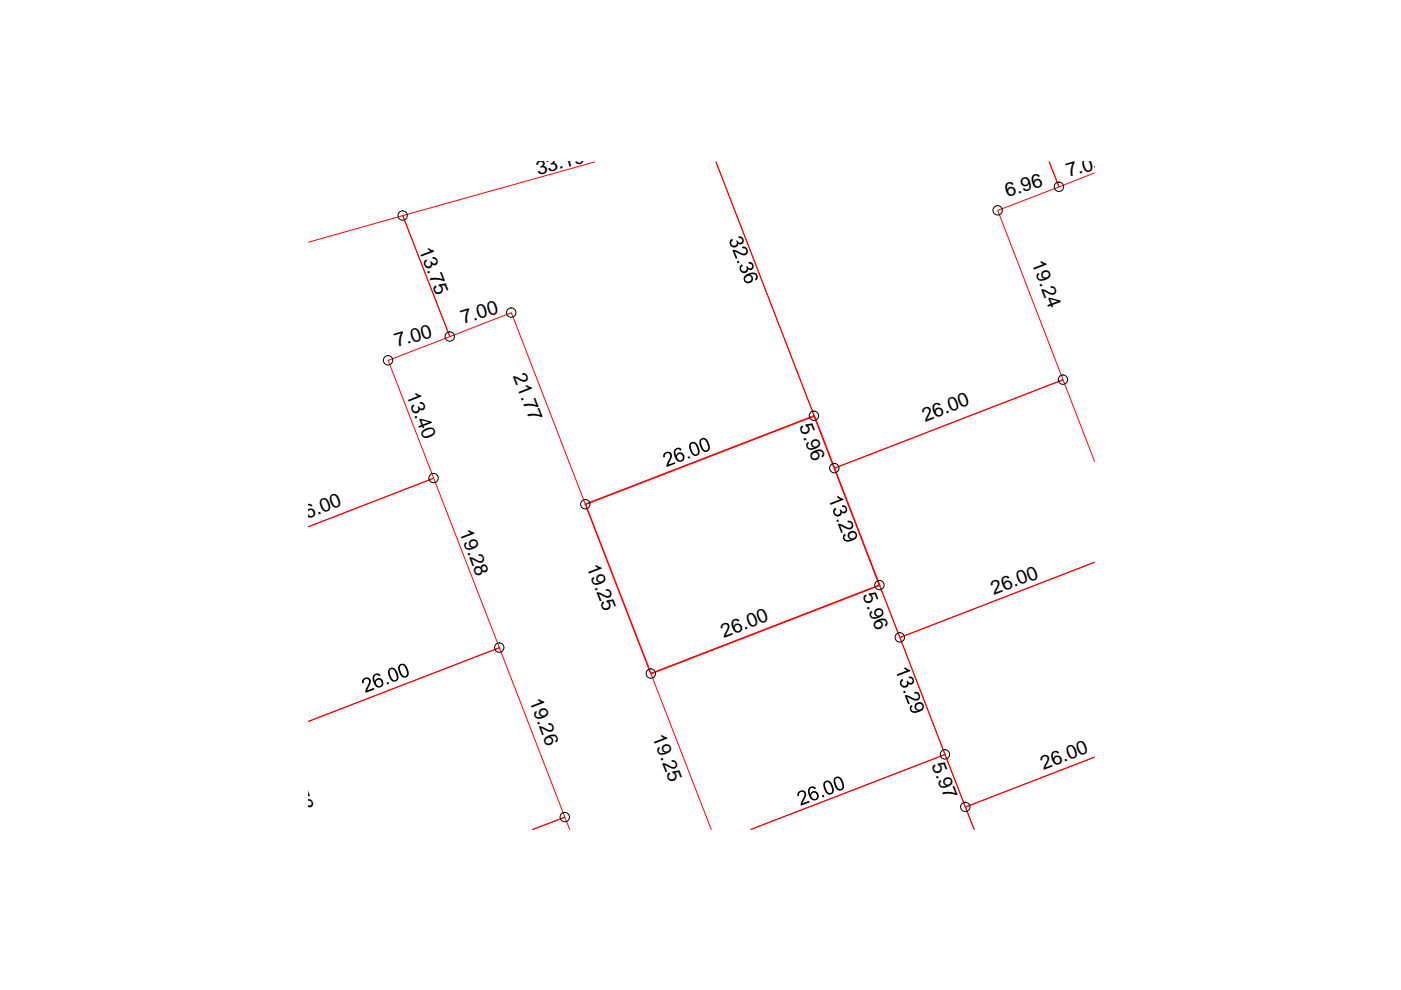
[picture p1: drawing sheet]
<svg xmlns="http://www.w3.org/2000/svg" width="297mm" height="210mm" viewBox="0 0 297 210" stroke-linecap="round" stroke-linejoin="round" font-family="sans-serif">
<path d="M126.1 34.3l-40.7 11.4 10 25.7 13-5.1 15.7 40.6 48.5-18.7-20.8-53.9 25.1 65 48.5-18.8-13.9-35.9 13-5-2-5.3 2 5.3 7.6-2.9M65.4 51.4l20-5.7 10 25.7-13.1 5 9.6 25-26.5 10.3 26.5-10.3 14 35.9-40.5 15.7 40.5-15.7 13.9 36-6.8 2.6 6.8-2.6 1 2.6M232.1 97.8l-6.7-17.3-48.5 18.8 13.9 35.9 41.3-16-41.3 16 13.9 35.9 27.4-10.6-27.4 10.6 1.8 4.8-6.1-15.9-41.2 15.9 41.2-15.9-13.9-35.9-48.5 18.7 12.8 33.1" fill="none" stroke="#f00" stroke-width=".21"/>
<path d="M124.1 106.9l48.5-18.7 13.9 35.9-48.5 18.7z" fill="none" stroke="#f00" stroke-width=".34"/>
<g fill="none" stroke="#000" stroke-width=".21">
<circle cx="224.5" cy="39.6" r=".99"/>
<circle cx="85.4" cy="45.7" r=".99"/>
<circle cx="211.5" cy="44.6" r=".99"/>
<circle cx="82.3" cy="76.4" r=".99"/>
<circle cx="95.4" cy="71.4" r=".99"/>
<circle cx="108.4" cy="66.3" r=".99"/>
<circle cx="172.6" cy="88.2" r=".99"/>
<circle cx="176.9" cy="99.3" r=".99"/>
<circle cx="225.4" cy="80.5" r=".99"/>
<circle cx="91.9" cy="101.4" r=".99"/>
<circle cx="124.1" cy="106.9" r=".99"/>
<circle cx="105.9" cy="137.3" r=".99"/>
<circle cx="186.5" cy="124.1" r=".99"/>
<circle cx="190.8" cy="135.1" r=".99"/>
<circle cx="138" cy="142.8" r=".99"/>
<circle cx="200.3" cy="160" r=".99"/>
<circle cx="119.7" cy="173.2" r=".99"/>
<circle cx="204.7" cy="171.1" r=".99"/>
</g>
<g fill="#000">
<path d="M154.9 50.9l.3-.3 .2 .3-.3 .3-.1 .4 .5 .5 .7-.3 .1-.3-.3-.4 .4-.1 .1 .1a.49 .49 0 0 0 .6 .2 .49 .49 0 0 0 .2-.6 .49 .49 0 0 0-.7-.2l-.1-.4 .9 .2 .2 .4v.7l-.4 .4h-.4l-.3-.2-.1 .5-.7 .4-.5-.1-.3-.4-.2-.4zM156.2 55.5l.4-.2 .2 .4-.4 .1zM155.3 53h.6l1.3 .7 .7 .1 .3-.4v-.4l-.3-.3h-.5l-.1-.4h.6l.5 .4 .2 .7-.2 .5-.5 .2h-.7l-1.4-.7 .5 1.3-.3 .2zM157 56.3l.3-.3 .2 .4-.3 .2-.1 .4 .2 .4 .3 .1 .6-.2 .1-.5-.1-.3 .3-.1 .4 .5 .4-.1 .2-.2-.2-.6-.5-.1-.1-.4 .7 .2 .2 .2 .2 .6-.4 .7-.4 .1-.4-.2v.3l-.3 .3-.7 .2-.7-.5-.1-.8zM140.8 96.2l.4-.4h.6l.4 .1 .3 .4-.1 .9-.7 1.3 1.4-.5 .1 .3-1.8 .7v-.7l.5-1.1 .2-.6-.2-.4-.5-.1-.3 .3-.1 .5-.4 .1v-.4zM145.8 96.9l.4-.2 .1 .4-.4 .1zM175.9 106.7l2.2-.8-.7-.6 .4-.1 1 .5 .1 .3-2.8 1.1zM176.8 107.9l.3-.2 .2 .3-.3 .2v.5l.5 .4h.4l.2-.3-.1-.7 .3-.1 .4 .5 .5-.1 .1-.3-.1-.4-.2-.2h-.4l-.1-.4 .8 .2 .2 .4 .1 .5-.4 .6-.3 .1-.5-.2v.4l-.3 .3-.6 .1-.5-.2-.3-.3-.1-.7zM177.3 110.3l.4-.1 .1 .3-.3 .2zM177.6 111.1h.7l1.2 .7 .7 .1 .4-.3v-.5l-.3-.3h-.5l-.1-.4h.6l.4 .4 .2 .7-.2 .5-.5 .3-.5-.1-1.6-.7 .6 1.4-.3 .1zM76.9 144l.5-.3 .7-.1 .4 .3 .1 .3-.1 .8-.6 1.4 1.3-.6 .2 .4-1.9 .7v-.6l.7-1.8a.56 .56 0 0 0-.7-.5 .56 .56 0 0 0-.3 .8l-.4 .1v-.5zM82 144.7l.3-.1 .2 .3-.4 .2z"/>
<path d="M190.1 143l2.2-.8-.7-.6 .3-.1 .5 .4 .6 .1v.3l-2.8 1zM191 144.2l.3-.3 .2 .4-.3 .2-.1 .5 .5 .4h.3l.3-.2 .2-.3-.2-.5 .3-.1 .1 .3 .4 .2 .4-.2v-.6l-.7-.2v-.3l.7 .1 .3 .3 .1 .6-.3 .5-.6 .2-.3-.3-.2 .7-.8 .2-.3-.1-.5-.6v-.5zM191.5 146.6l.4-.2 .1 .5-.4 .1zM191.8 147.4h.6l1.8 .8a.56 .56 0 0 0 .5-.7 .56 .56 0 0 0-.8-.4l-.1-.4h.2h.5l.4 .3 .2 .5-.2 .8-.4 .2h-.5l-1.7-.7 .6 1.4-.4 .1zM169.4 167.8l.8-.2h.3l.4 .5v.8l-.7 1.4 1.3-.5 .2 .3-1.9 .7v-.6l.7-1.3 .1-.6-.4-.4h-.4l-.4 .4 .1 .4-.4 .1-.1-.4zM174.2 168.7l.4-.2 .2 .4-.4 .2z"/>
<path d="M157.9 58.5l.7-.5 1.3-.2 .6 .4 .2 .8-.5 .5-.1-.4 .3-.3-.1-.4-.4-.3-.8 .1-.1 .1 .6 .4v.7l-.3 .5-.9 .2-.4-.2-.3-.5v-.6zM158.2 58.7l-.2 .3 .2 .6 .6 .1 .4-.2 .1-.4-.3-.6h-.3z"/>
<path d="M143 95.4l.6-.5 .5 .1 .4 .3v.1l-.3 .1-.3-.2h-.3l-.3 .2-.1 .5 .1 .6 .2-.4 .5-.3 .6 .1 .3 .3 .2 .4v.5l-.4 .6-.7 .1-.6-.3-.5-1.3zM143.8 96.4l-.2 .3 .2 .7 .3 .2 .6-.1 .1-.6-.2-.5-.3-.1z"/>
<path d="M146.2 94.1l.4-.3 .6-.1 .6 .5 .5 1.3v.6l-.4 .5-.4 .1-.4-.1-.5-.5-.5-1.2zM146.6 94.1l-.1 .8 .4 1 .3 .4h.5l.3-.6-.5-1.3-.4-.4z"/>
<path d="M148.5 93.1l.8-.3 .7 .6 .5 1.2v.6l-.3 .5-.7 .1-.7-.4-.5-1.5zM148.8 93.3l-.2 .2v.5l.3 .8 .5 .6 .4 .1 .4-.4-.3-1.2-.4-.6-.2-.1z"/>
<path d="M178.8 113.5l.4-.3 .1 .3-.2 .2-.1 .3 .2 .4 .3 .1 .9-.2-.6-.3-.1-.7 .3-.4 .4-.3 .9 .1 .3 .2 .1 .6v.4l-.5 .5-.9 .4-.8 .1-.4-.2-.3-.4-.1-.5zM180.1 113.5a.63 .63 0 0 0 1.2 0 .63 .63 0 0 0-1.2 0z"/>
<path d="M79.2 143.1l.6-.3h.5l.3 .3-.3 .3-.2-.3-.5 .1-.2 .3-.1 .4 .2 .6 .2-.4 .5-.3 .8 .2 .2 .4 .1 .7-.5 .6-.8 .1-.5-.5-.5-1.3v-.4zM79.9 144.2l-.2 .3 .1 .7 .4 .3 .5-.1 .2-.4-.1-.6-.5-.3z"/>
<path d="M82.4 141.9l.5-.3h.5l.6 .5 .5 1.3-.1 .7-.4 .3-.6 .1-.7-.5-.4-1.3zM82.7 142l-.1 .7 .5 1.2 .3 .3h.5l.2-.3v-.5l-.4-1-.5-.5z"/>
<path d="M84.6 141l.4-.2 .6-.1 .5 .4 .6 1.4-.1 .6-.3 .5-.8 .1-.6-.5-.5-1.3zM85 141.1l-.2 .3v.5l.2 .6 .5 .8 .4 .1 .4-.5-.2-1-.5-.8z"/>
<path d="M193 149.7l.3-.2 .2 .3-.3 .3v.3l.3 .3h1l-.6-.6v-.6l.5-.5 .7-.2 .6 .5 .2 .8-.4 .6-1.7 .5-.7-.4-.2-.5zM194.3 149.8a.63 .63 0 0 0 1.2 0 .63 .63 0 0 0-1.2 0z"/>
<path d="M171.5 167.1l.6-.4 .5 .1 .3 .2 .1 .2-.3 .1-.4-.3-.5 .2-.1 .8 .1 .4 .2-.4 .4-.3 .6 .1 .4 .3 .2 .8-.4 .7-.8 .1-.6-.5-.5-1.4zM172.3 168.1l-.3 .4 .1 .6 .4 .3 .5-.1 .2-.3-.1-.7-.4-.2z"/>
<path d="M174.8 165.8l.8-.3 .7 .5 .5 1.3-.1 .6-.3 .4-.6 .2-.7-.5-.6-1.4zM175.1 165.9l-.2 .3 .1 .6 .5 1.2 .4 .1a.68 .68 0 0 0 .6-.4 .68 .68 0 0 0-.2-.7l-.6-1.1z"/>
<path d="M176.8 165.1l.5-.4 .5-.1 .7 .6 .4 1.1v.7l-.3 .5-.7 .1-.6-.3-.6-1.4zM177.2 165.1l-.1 .6 .4 1.2 .5 .4 .4-.1 .2-.7-.4-1.1-.5-.4z"/>
</g>
<g font-size="4.1">
<text x="114.1" y="37" transform="rotate(-14 114.1 37)">33.19</text>
<text x="213.6" y="41.7" transform="rotate(-17 213.6 41.7)">6.96</text>
<text x="226.5" y="37.6" transform="rotate(-17 226.5 37.6)">7.03</text>
<text x="88.8" y="53" transform="rotate(69 88.8 53)">13.75</text>
<text x="218.7" y="55.8" transform="rotate(69 218.7 55.8)">19.24</text>
<text x="98.2" y="68.7" transform="rotate(-17 98.2 68.7)">7.00</text>
<text x="84.1" y="73.7" transform="rotate(-17 84.1 73.7)">7.00</text>
<text x="86.1" y="83.7" transform="rotate(69 86.1 83.7)">13.40</text>
<text x="108.7" y="79.8" transform="rotate(69 108.7 79.8)">21.77</text>
<text x="196.1" y="89.5" transform="rotate(-21 196.1 89.5)">26.00</text>
<text x="169.5" y="90.4" transform="rotate(69 169.5 90.4)">5.96</text>
<text x="232.2" y="91.2" transform="rotate(69 232.2 91.2)">19.26</text>
<text x="63" y="110.8" transform="rotate(-21 63 110.8)">26.00</text>
<text x="97.4" y="112.7" transform="rotate(69 97.4 112.7)">19.28</text>
<text x="124.4" y="120.2" transform="rotate(69 124.4 120.2)">19.25</text>
<text x="182.9" y="126.2" transform="rotate(69 182.9 126.2)">5.96</text>
<text x="210.7" y="126.2" transform="rotate(-21 210.7 126.2)">26.00</text>
<text x="153.5" y="135.3" transform="rotate(-21 153.5 135.3)">26.00</text>
<text x="112.2" y="148.6" transform="rotate(69 112.2 148.6)">19.26</text>
<text x="138.3" y="156.3" transform="rotate(69 138.3 156.3)">19.25</text>
<text x="60.3" y="162.6" transform="rotate(69 60.3 162.6)">15.53</text>
<text x="197.5" y="162.1" transform="rotate(69 197.5 162.1)">5.97</text>
<text x="221.3" y="163.2" transform="rotate(-21 221.3 163.2)">26.00</text>
</g>
</svg>
